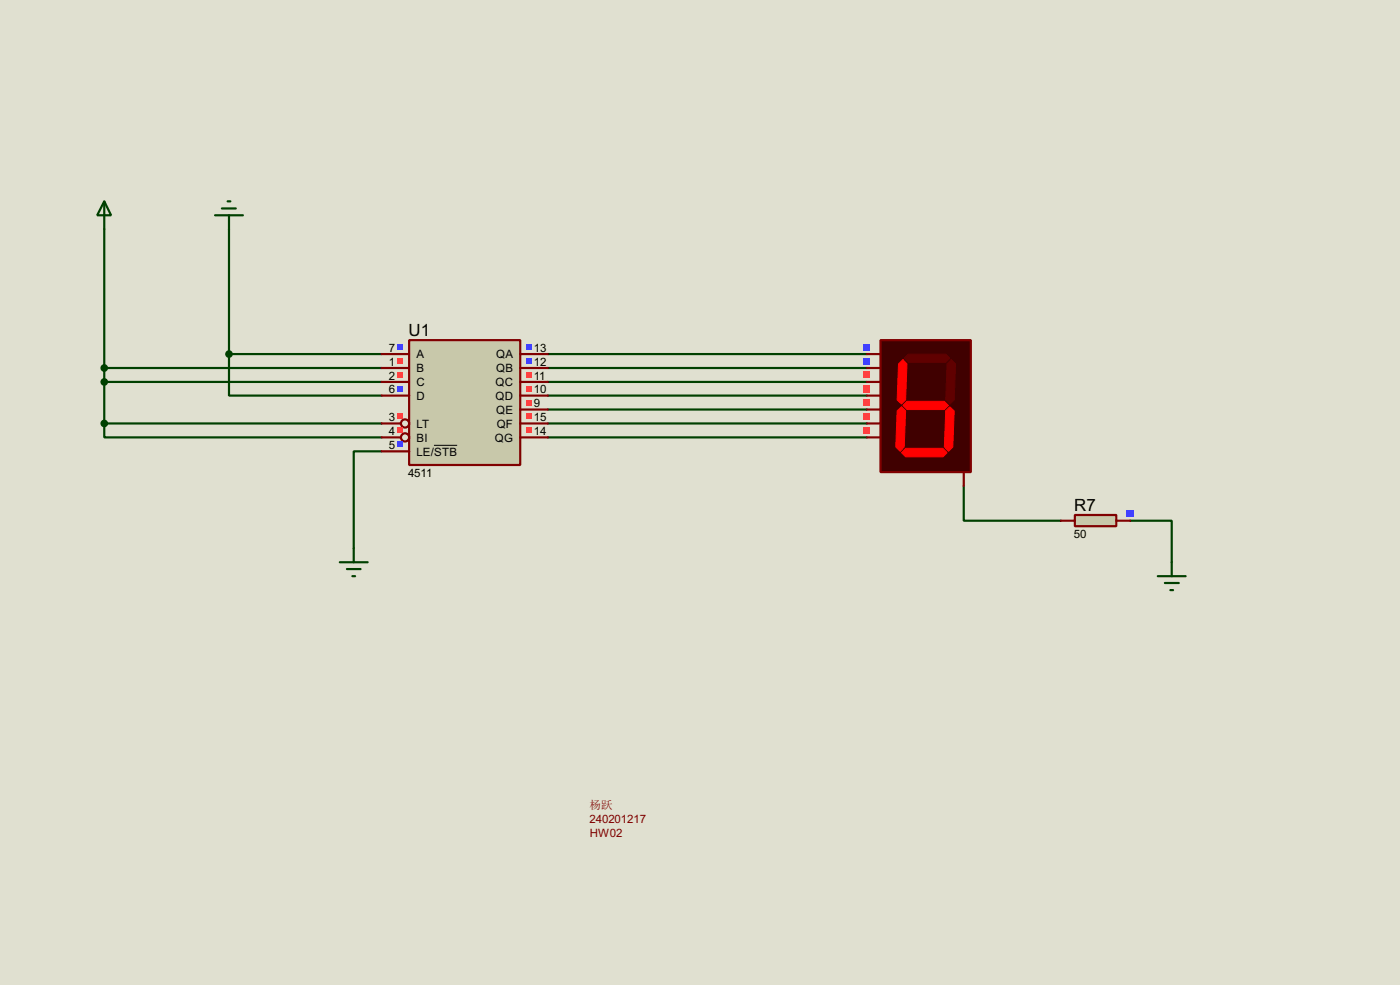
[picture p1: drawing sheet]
<svg xmlns="http://www.w3.org/2000/svg" width="256mm" height="180mm" viewBox="0 0 256 180" stroke-linecap="round" stroke-linejoin="round" font-family="sans-serif">
<path d="M0 0h256.5v180.3h-256.5z" fill="#e0e0d0"/>
<g fill="none" stroke="#004000" stroke-width=".4">
<path d="M19.1 42v35.5M42 42v22.8M19.1 77.5v2.6h50.8M19.1 77.5h50.8M19.1 69.9h50.8M19.1 67.4h50.8M42 64.8v7.6h27.9M42 64.8h27.9M100.4 77.5h58.4M100.4 64.8h58.4M100.4 69.9h58.4M100.4 67.4h58.4"/>
<path d="M100.4 72.4h58.4M100.4 75h58.4M69.9 82.6h-5.1v17.8M100.4 80.1h58.4M176.6 89v6.3h17.8M207.1 95.3h7.6v7.6"/>
</g>
<path d="M75 62.3h20.3v22.8h-20.3z" fill="#c8c8aa" stroke="#800000" stroke-width=".4"/>
<g fill="none" stroke="#800000" stroke-width=".4">
<path d="M69.9 64.8h5.1M69.9 67.4h5.1M69.9 69.9h5.1M69.9 72.4h5.1M69.9 77.5h3.6M95.3 64.8h5.1M95.3 67.4h5.1M95.3 69.9h5.1M95.3 72.4h5.1M95.3 77.5h5.1M95.3 75h5.1M69.9 80.1h3.6"/>
<path d="M69.9 82.6h5.1M95.3 80.1h5.1"/>
<circle cx="74.2" cy="77.5" r=".75"/>
<circle cx="74.2" cy="80.1" r=".75"/>
</g>
<path d="M79.5 81.5h4.3" fill="none" stroke="#000" stroke-width=".18"/>
<path d="M72.8 63h1v1.1h-1z" fill="#4040ff"/>
<g fill="#ff4040">
<path d="M72.8 65.6h1v1h-1z"/>
<path d="M72.8 68.1h1v1h-1z"/>
</g>
<path d="M72.8 70.7h1v1h-1z" fill="#4040ff"/>
<g fill="#ff4040">
<path d="M72.8 75.7h1v1.1h-1z"/>
<path d="M72.8 78.3h1v1h-1z"/>
</g>
<g fill="#4040ff">
<path d="M72.8 80.8h1v1h-1z"/>
<path d="M96.4 63h1.1v1.1h-1.1z"/>
<path d="M96.4 65.6h1.1v1h-1.1z"/>
</g>
<g fill="#ff4040">
<path d="M96.4 68.1h1.1v1h-1.1z"/>
<path d="M96.4 70.7h1.1v1h-1.1z"/>
<path d="M96.4 73.2h1.1v1h-1.1z"/>
<path d="M96.4 75.7h1.1v1.1h-1.1z"/>
<path d="M96.4 78.3h1.1v1h-1.1z"/>
</g>
<path d="M161.3 62.3h16.6v24.1h-16.6z" fill="#400000" stroke="#800000" stroke-width=".4"/>
<g fill="#600000" stroke="#600000" stroke-width=".18">
<path d="M166.4 64.8h6.9l.7 .8-.7 .7h-6.9l-.7-.7z" fill-rule="evenodd"/>
<path d="M174.3 65.8l.8 .8-.3 6.6-.8 .8-.7-.8 .2-6.6z" fill-rule="evenodd"/>
</g>
<g fill="#f00" stroke="#f00" stroke-width=".18">
<path d="M174 74.5l.8 .7-.2 6.6-.8 .8-.8-.8 .3-6.6z" fill-rule="evenodd"/>
<path d="M165.9 82.1h6.9l.7 .8-.7 .7h-6.9l-.7-.7z" fill-rule="evenodd"/>
<path d="M164.4 75.2l.8-.7 .7 .7-.2 6.6-.8 .8-.8-.8z" fill-rule="evenodd"/>
<path d="M165.4 65.8l.8 .8-.3 6.6-.7 .8-.8-.8 .2-6.6z" fill-rule="evenodd"/>
<path d="M165.4 74.2l.8-.7h6.8l.8 .7-.8 .8h-6.8z" fill-rule="evenodd"/>
</g>
<path d="M158.8 64.8h2.5M158.8 67.4h2.5M158.8 69.9h2.5M158.8 72.4h2.5M158.8 75h2.5M158.8 77.5h2.5M158.8 80.1h2.5M176.6 86.4v2.6" fill="none" stroke="#800000" stroke-width=".4"/>
<g fill="#4040ff">
<path d="M158.2 62.9h1.2v1.3h-1.2z"/>
<path d="M158.2 65.5h1.2v1.2h-1.2z"/>
</g>
<g fill="#ff4040">
<path d="M158.2 68h1.2v1.3h-1.2z"/>
<path d="M158.2 70.5h1.2v1.3h-1.2z"/>
<path d="M158.2 73.1h1.2v1.2h-1.2z"/>
<path d="M158.2 75.6h1.2v1.3h-1.2z"/>
<path d="M158.2 78.2h1.2v1.2h-1.2z"/>
</g>
<path d="M19.1 36.9l1.3 2.5h-2.6zM19.1 36.9v5.1M39.4 39.4h5.1M40.7 38.2h2.5M41.7 36.9h.5M42 39.4v2.6M62.3 102.9h5.1M63.6 104.2h2.5M64.6 105.5h.5M64.8 100.4v2.5" fill="none" stroke="#004000" stroke-width=".4"/>
<g fill="#004000" stroke="#004000" stroke-width=".4">
<circle cx="19.1" cy="77.5" r=".5"/>
<circle cx="41.9" cy="64.8" r=".5"/>
<circle cx="19.1" cy="69.9" r=".5"/>
<circle cx="19.1" cy="67.4" r=".5"/>
</g>
<path d="M196.9 94.3h7.6v2h-7.6z" fill="#c8c8aa" stroke="#800000" stroke-width=".4"/>
<path d="M194.4 95.3h2.5M204.5 95.3h2.6" fill="none" stroke="#800000" stroke-width=".4"/>
<path d="M206.4 93.4h1.3v1.3h-1.3z" fill="#4040ff"/>
<path d="M212.1 105.5h5.1M213.4 106.7h2.6M214.4 108h.5M214.7 102.9v2.6" fill="none" stroke="#004000" stroke-width=".4"/>
<g font-size="3.5">
<text x="74.8" y="61.4">U1</text>
<text x="196.8" y="93.5">R7</text>
</g>
<g font-size="2.4">
<text x="71.3" y="64.4">7</text>
<text x="76.3" y="65.6">A</text>
<text x="90.9" y="65.6">QA</text>
<text x="97.8" y="64.4">13</text>
<text x="71.3" y="67">1</text>
<text x="71.3" y="69.5">2</text>
<text x="71.3" y="72">6</text>
<text x="76.3" y="68.1">B</text>
<text x="76.3" y="70.7">C</text>
<text x="90.8" y="70.7">QC</text>
<text x="90.9" y="68.1">QB</text>
<text x="97.8" y="67">12</text>
<text x="97.8" y="69.5">11</text>
<text x="97.8" y="72">10</text>
<text x="71.3" y="77.1">3</text>
<text x="76.3" y="73.2">D</text>
<text x="90.8" y="73.2">QD</text>
<text x="90.9" y="75.8">QE</text>
<text x="97.8" y="74.6">9</text>
<text x="97.8" y="77.1">15</text>
<text x="71.3" y="79.7">4</text>
<text x="71.3" y="82.2">5</text>
<text x="76.3" y="78.3">LT</text>
<text x="76.3" y="80.8">BI</text>
<text x="76.3" y="83.4">LE/STB</text>
<text x="90.6" y="80.8">QG</text>
<text x="91" y="78.3">QF</text>
<text x="97.8" y="79.7">14</text>
<text x="74.8" y="87.3">4511</text>
<text x="196.7" y="98.5">50</text>
</g>
<g font-size="2.4" fill="#800000">
<text x="108" y="150.6">240201217</text>
<text x="108" y="153.2">HW02</text>
</g>
<text font-size="2.1" fill="#800000" x="108" y="148.1">杨跃</text>
</svg>
